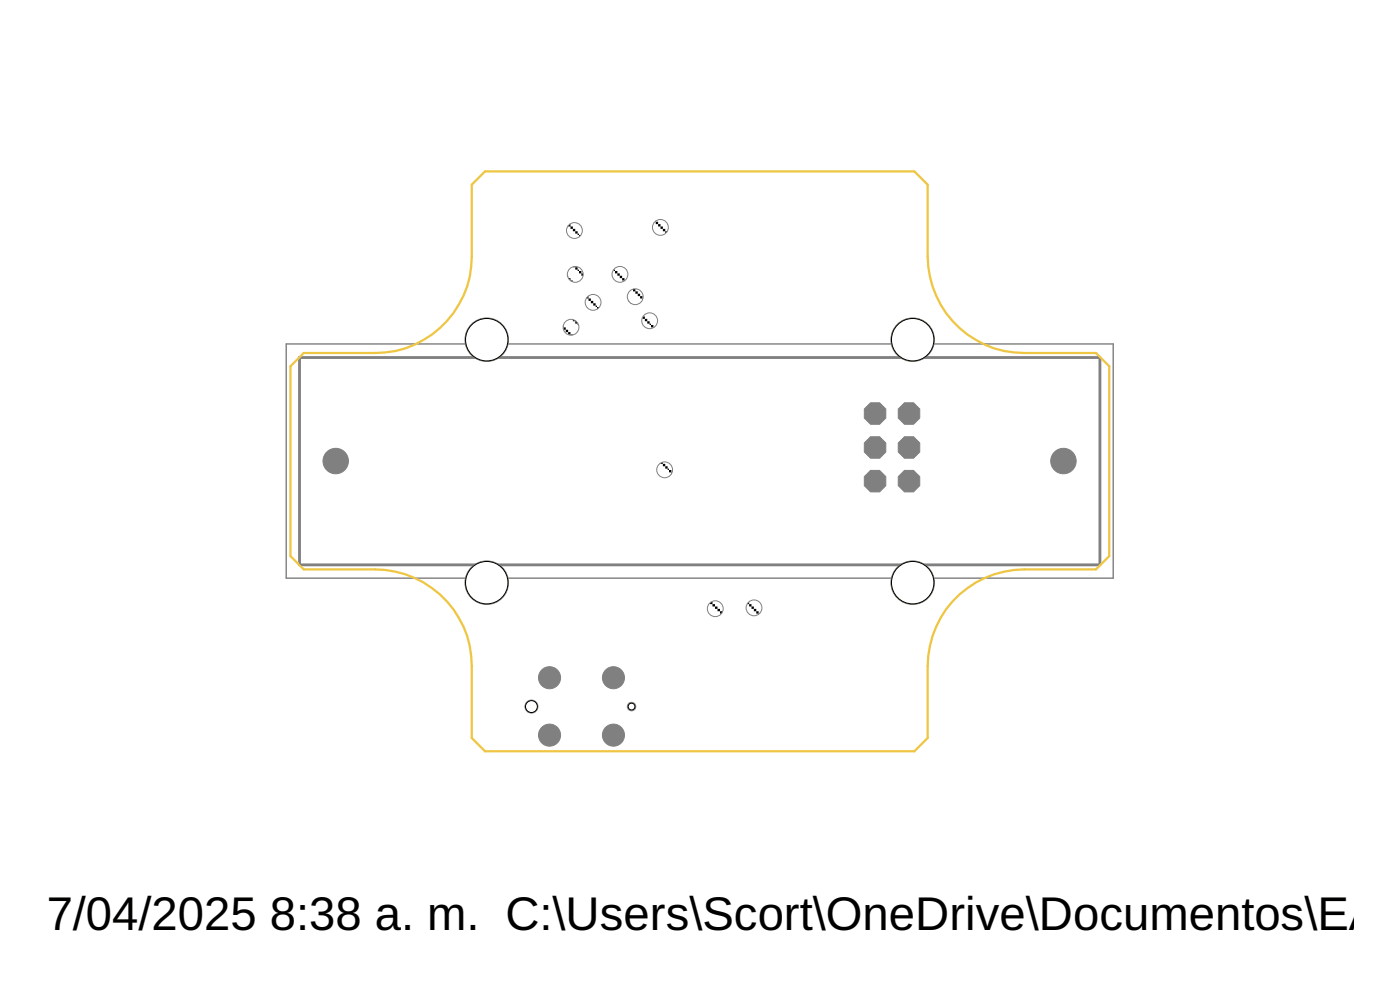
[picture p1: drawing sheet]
<svg xmlns="http://www.w3.org/2000/svg" width="105mm" height="74mm" viewBox="0 0 105 74" stroke-linecap="round" stroke-linejoin="round" font-family="sans-serif">
<path d="M22.4 26.8h59.9v15.5h-59.9z" fill="none" stroke="#808080" stroke-width=".21"/>
<path d="M21.4 25.7h61.9v17.6h-61.9z" fill="none" stroke="#808080" stroke-width=".11"/>
<g fill="#808080" stroke="#808080" stroke-width=".07">
<circle cx="36.4" cy="25.4" r="1.63"/>
<circle cx="36.4" cy="43.6" r="1.63"/>
<circle cx="68.3" cy="25.4" r="1.63"/>
<circle cx="68.3" cy="43.6" r="1.63"/>
<circle cx="25.1" cy="34.5" r=".95"/>
<circle cx="79.6" cy="34.5" r=".95"/>
<circle cx="43.1" cy="20.5" r=".59"/>
<circle cx="43" cy="17.3" r=".59"/>
<circle cx="49.4" cy="17" r=".59"/>
<circle cx="42.7" cy="24.5" r=".59"/>
<circle cx="44.4" cy="22.6" r=".59"/>
<circle cx="47.3" cy="52.9" r=".32"/>
<circle cx="45.9" cy="50.7" r=".83"/>
<circle cx="41.1" cy="50.7" r=".83"/>
<circle cx="39.8" cy="52.9" r=".49"/>
<circle cx="41.1" cy="55" r=".83"/>
<circle cx="45.9" cy="55" r=".83"/>
<circle cx="48.6" cy="24" r=".59"/>
<circle cx="47.5" cy="22.2" r=".59"/>
<circle cx="46.4" cy="20.5" r=".59"/>
<circle cx="56.4" cy="45.5" r=".59"/>
<circle cx="49.7" cy="35.2" r=".59"/>
<circle cx="53.5" cy="45.6" r=".59"/>
</g>
<g fill="#808080" stroke="#808080" stroke-width=".07">
<circle cx="65.5" cy="30.9" r=".87"/>
<circle cx="68" cy="30.9" r=".87"/>
<circle cx="65.5" cy="33.5" r=".87"/>
<circle cx="68" cy="33.5" r=".87"/>
<circle cx="65.5" cy="36" r=".87"/>
<circle cx="68" cy="36" r=".87"/>
</g>
<path d="M35.3 13.8l1-1h32.1l1 1v5.4a7.2 7.2 0 0 0 7.3 7.2h5.3l1 1v14.2l-1 1h-5.3a7.2 7.2 0 0 0-7.3 7.2v5.4l-1 1h-32.1l-1-1v-5.4a7.2 7.2 0 0 0-7.2-7.2h-5.4l-1-1v-14.2l1-1h5.4a7.2 7.2 0 0 0 7.2-7.2z" fill="none" stroke="#eec643" stroke-width=".17"/>
<circle cx="36.4" cy="25.4" r="1.59" fill="none" stroke="#eec643" stroke-width=".07"/>
<circle cx="36.4" cy="25.4" r="1.59" fill="#fff" stroke="#000" stroke-width=".07"/>
<circle cx="36.4" cy="43.6" r="1.59" fill="none" stroke="#eec643" stroke-width=".07"/>
<circle cx="36.4" cy="43.6" r="1.59" fill="#fff" stroke="#000" stroke-width=".07"/>
<circle cx="68.3" cy="25.4" r="1.59" fill="none" stroke="#eec643" stroke-width=".07"/>
<circle cx="68.3" cy="25.4" r="1.59" fill="#fff" stroke="#000" stroke-width=".07"/>
<circle cx="68.3" cy="43.6" r="1.59" fill="none" stroke="#eec643" stroke-width=".07"/>
<circle cx="68.3" cy="43.6" r="1.59" fill="#fff" stroke="#000" stroke-width=".07"/>
<circle cx="47.3" cy="52.9" r=".25" fill="none" stroke="#eec643" stroke-width=".07"/>
<circle cx="47.3" cy="52.9" r=".25" fill="#fff" stroke="#000" stroke-width=".07"/>
<circle cx="39.8" cy="52.9" r=".44" fill="none" stroke="#eec643" stroke-width=".07"/>
<circle cx="39.8" cy="52.9" r=".44" fill="#fff" stroke="#000" stroke-width=".07"/>
<g font-size="3.5">
<text x="3.5" y="69.6">7/04/2025</text>
<text x="20.2" y="69.6">8:38 a. m. C:\Users\Scort\OneDrive\Documentos\EAG</text>
</g>
</svg>
